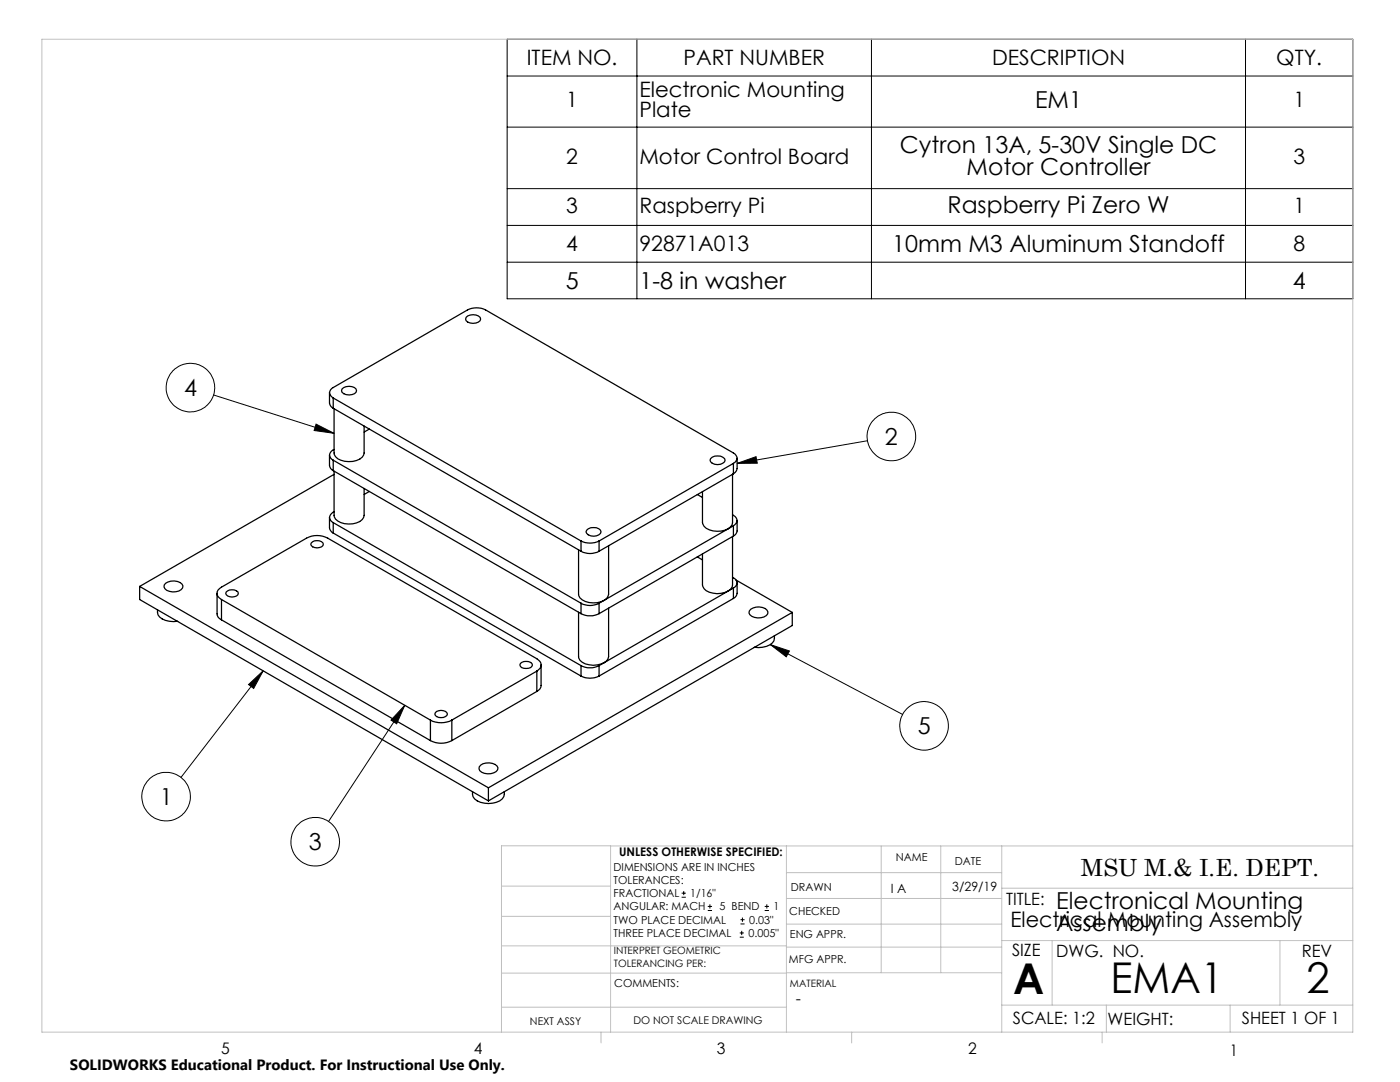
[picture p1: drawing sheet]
<svg xmlns="http://www.w3.org/2000/svg" width="279mm" height="216mm" viewBox="0 0 279 216" stroke-linecap="round" stroke-linejoin="round" font-family="sans-serif">
<g fill="none" stroke="#000" stroke-width=".2">
<path d="M101.2 7.8h168.8v51.8h-168.8zM101.2 15.2h168.8M127.1 7.8v51.8M173.9 7.8v51.8M248.6 7.8v51.8M101.2 25.4h168.8M101.2 37.6h168.8M101.2 45h168.8M101.2 52.3h168.8M42.6 78.8l24.1 7.7M63.1 84.6l3.6 1.9-4-.6zM147.1 92.5l3.8-1.4 .2 1.3z"/>
<path d="M173.1 87.9l-26 4.6M49.6 136.6l2.9-2.8-1.9 3.6zM52.5 133.8l-16.4 21.3M153.7 128.6l3.9 1.3-.7 1.2zM153.7 128.6l26.4 14M80.8 140.7l-15.2 23.2M80.8 140.7l-1.6 3.7-1.2-.7zM136 179h.9M136 178.2h.9M136.5 177.8v.8M141.3 181.7h.8M141.3 180.9h.8"/>
<path d="M141.7 180.4v.9M147.6 187h.8M147.6 186.2h.8M147.8 184.4h.8M147.8 183.5h.8M148 185.7v.9M148.2 183.1v.8M152.6 181.7h.9M152.6 180.9h.9M153 180.4v.9"/>
<circle cx="38" cy="77.3" r="4.8"/>
<circle cx="177.9" cy="87.1" r="4.9"/>
<circle cx="33.1" cy="159" r="4.9"/>
<circle cx="184.4" cy="144.8" r="4.8"/>
<circle cx="62.9" cy="168" r="4.9"/>
</g>
<g fill="none" stroke="#c0c0c0" stroke-width=".2">
<path d="M8.4 7.8h261.6v198.2h-261.6zM100.1 176.8h21.7M121.8 168.8v37.2M157 168.8v37.2M157 179.3h42.9M157 174.1h42.9M175.9 168.8v25.3M187.7 168.8v25.3M199.9 177.2h70.1M199.9 168.8v37.2M270 168.8h-169.9v37.2M100.1 194.2h56.9"/>
<path d="M100.1 188.7h56.9M100.1 182.8h21.7M157 194.1h42.9M157 184.4h42.9M157 189h42.9M199.9 187.7h70.1M210 187.7v12.9M255.4 187.7v12.9M100.1 201h56.9M119.9 206v2.1M170 206v2.1M199.9 200.6h70.1"/>
<path d="M220 206v2.1M220.8 200.6v5.4M245.5 200.6v5.4"/>
</g>
<path d="M147.1 92.5l3.8-1.4 .2 1.3zM80.8 140.7l-1.6 3.7-1.2-.7zM49.6 136.6l2.9-2.8-1.9 3.6zM63.1 84.6l3.6 1.9-4-.6zM153.7 128.6l3.9 1.3-.7 1.2z" fill="#000"/>
<g fill="none" stroke="#000" stroke-width=".25">
<path d="M65.8 78.4v2a1.32 1.32 0 0 0 .7 1.1M66.5 79.4a1.1 1.1 0 0 1-.7-1 1.1 1.1 0 0 1 .7-1.1l26.8-15.5a4 4 0 0 1 3.6 0l49.5 28.6a1.1 1.1 0 0 1 .7 1 1.1 1.1 0 0 1-.7 1.1M66.5 79.4l49.5 28.5M66.5 79.4v2.1M68.3 77.6a2.1 2.1 0 0 1 2.7 0l.2 .4a1.81 1.81 0 0 1-2.9 .3l-.1-.3zM93 63.3a2.1 2.1 0 0 1 2.8 0l.1 .4a1.81 1.81 0 0 1-2.9 .3l-.1-.3zM65.8 90.8v2.1a1.32 1.32 0 0 0 .7 1M66.5 91.8v2.1M66.5 81.5l49.5 28.5M66.5 91.8l49.5 28.6M66.5 93.9l49.5 28.5M66.7 81.6v8.8a1.7 1.7 0 0 0 1.3 1.4 4.3 4.3 0 0 0 4.3-.6l.4-.8v-5.4"/>
<path d="M66.7 94v8.8a2.56 2.56 0 0 0 2.9 1.8 2.66 2.66 0 0 0 3.1-1.8v-5.3M66.7 89.7a1.13 1.13 0 0 0-.9 1 1.13 1.13 0 0 0 .7 1.1M66.7 94.7l-38.8 22.3M73.7 85.6l-1 .6M73.7 98.1l-1 .6M139.2 98.7l1 .6M141.8 91.5a2.1 2.1 0 0 1 2.8 0l.1 .3a1.72 1.72 0 0 1-3 0zM146.2 94.6v9.7a2.66 2.66 0 0 1-3.1 1.7 2.56 2.56 0 0 1-2.9-1.7v-6.2M146.4 92.5l-26.8 15.4M146.4 92.5v2M146.4 94.5l-26.8 15.5M147.1 91.4v2.1a1.45 1.45 0 0 1-.7 1"/>
<path d="M27.9 117v2.6l69.6 40.2M27.9 117l69.6 40.2M33.1 116.4a2.72 2.72 0 0 1 3.2 .2l.2 .3a1.91 1.91 0 0 1-2.7 1.1 1.09 1.09 0 0 1-1-1.3zM43.3 118.4v4.1a1.32 1.32 0 0 0 .9 1.2M44.2 119.6a1.31 1.31 0 0 1-.9-1.2 1.31 1.31 0 0 1 .9-1.2l17-9.8a4.5 4.5 0 0 1 4.2 0l41.7 24a1.32 1.32 0 0 1 .9 1.3 1.32 1.32 0 0 1-.9 1.2M44.2 119.6l41.7 24.1M44.2 119.6v4.1M45.2 118.1a1.81 1.81 0 0 1 2.3 0l.1 .3a1.2 1.2 0 0 1-1.8 .7l-.6-.4-.2-.3zM62.1 108.3a1.55 1.55 0 0 1 2.4 .3 1.2 1.2 0 0 1-1.7 .7l-.7-.4-.1-.3zM65.8 103.3v2l.2 .6 .5 .5M66.5 104.3v2.1M66.5 104.3l49.5 28.5"/>
<path d="M66.5 106.4l49.5 28.5M66.7 102.1a1.13 1.13 0 0 0-.9 1 1.13 1.13 0 0 0 .7 1.2M116 107.9a4 4 0 0 0 3.6 0M116 110a3.8 3.8 0 0 0 3.6 0M116 107.9v2.1M117.1 105.8a2.05 2.05 0 0 1 2.7 0l.1 .3a1.72 1.72 0 0 1-3 0zM119.6 107.9v2.1M121.5 108.9v9.7a2.66 2.66 0 0 1-3.1 1.7 2.56 2.56 0 0 1-2.9-1.7v-8.9M139.2 111.1l1 .6M146.2 107.1v9.6a1.8 1.8 0 0 1-1.5 1.5 4.3 4.3 0 0 1-4.2-.7l-.3-.8v-6.2M146.2 102.7a1.16 1.16 0 0 1 .9 1.1 1.16 1.16 0 0 1-.7 1.1M146.2 115.2a1.13 1.13 0 0 1 .9 1 1.13 1.13 0 0 1-.7 1.1"/>
<path d="M146.4 104.9v2.1M146.4 117.3v2.1M146.4 104.9l-26.8 15.5M146.4 107l-26.8 15.4M146.4 117.3l-26.8 15.5M146.4 119.4l-26.8 15.5M146.9 115.7l11.2 6.5M147.1 103.9v2a1.32 1.32 0 0 1-.7 1.1M147.1 116.3v2.1a1.32 1.32 0 0 1-.7 1M31.4 121.7a1.79 1.79 0 0 0 1.6 2.1l1.6 .2h.9M44.2 123.7l41.7 24.1M103.9 132.4a1.59 1.59 0 0 1 2.4 .3 1.49 1.49 0 0 1-2.4 .3l-.1-.3z"/>
<path d="M107.1 133.9l-16.9 9.8M107.1 133.9v4.1M107.1 138l-16.9 9.8M108 132.7v4.1a1.36 1.36 0 0 1-.9 1.2M116 120.4a3.8 3.8 0 0 0 3.6 0M116 122.4a4 4 0 0 0 3.6 0M116 132.8a4 4 0 0 0 3.6 0M116 134.9a4 4 0 0 0 3.6 0M116 120.4v2M116 132.8v2.1M119.6 120.4v2M119.6 132.8v2.1"/>
<path d="M121.5 121.4v9.6a1.79 1.79 0 0 1-1.6 1.5 4.3 4.3 0 0 1-4.2-.7l-.2-.8v-8.8M149.8 121.6a2.68 2.68 0 0 1 3.3 .1l.1 .4a1.27 1.27 0 0 1-1.3 1.2 2.21 2.21 0 0 1-2.4-1v-.4zM154.6 126.9a1.79 1.79 0 0 1-1.6 2.1l-1.6 .2h-.9M158.1 122.2l-60.6 35M158.1 122.2v2.6l-60.6 35M85.9 143.7a4.6 4.6 0 0 0 4.3 0M85.9 147.8a4.6 4.6 0 0 0 4.3 0M85.9 143.7v4.1M86.9 142.2a1.53 1.53 0 0 1 2.4 .3 1.46 1.46 0 0 1-2.5 0zM90.2 143.7v4.1M94.3 158a1.82 1.82 0 0 0 1.6 2.1 4.7 4.7 0 0 0 4.3-.7l.3-.4 .1-1M95.9 152.7a2.72 2.72 0 0 1 3.3 .2l.2 .3a1.35 1.35 0 0 1-1.4 1.2 2.13 2.13 0 0 1-2.4-1v-.4z"/>
<path d="M97.5 157.2v2.6"/>
</g>
<g font-size="8.5">
<text x="202.2" y="198.3">A</text>
<text x="221.6" y="198.1">EMA1</text>
<text x="260.8" y="198.1">2</text>
</g>
<g font-size="4.7">
<text x="206.6" y="21.5">EM1</text>
<text x="179.6" y="30.5">Cytron 13A, 5-30V Single DC</text>
<text x="192.9" y="35">Motor Controller</text>
<text x="189.1" y="42.5">Raspberry Pi Zero W</text>
<text x="178.1" y="50.3">10mm M3 Aluminum Standoff</text>
<text x="112.9" y="57.6">5</text>
<text x="127.6" y="57.6">1-8 in washer</text>
<text x="258" y="57.6">4</text>
<text x="36.7" y="79">4</text>
<text x="176.6" y="88.7">2</text>
<text x="183.1" y="146.5">5</text>
<text x="31.9" y="160.6">1</text>
<text x="61.6" y="169.6">3</text>
<text x="215.7" y="174.7">MSU M.&amp; I.E. DEPT.</text>
<text x="210.8" y="181.3">Electronical Mounting</text>
<text x="210.8" y="185.8">Assembly</text>
</g>
<g font-size="4.2">
<text x="105.1" y="13">ITEM NO.</text>
<text x="136.4" y="13">PART NUMBER</text>
<text x="198" y="13">DESCRIPTION</text>
<text x="254.7" y="13">QTY.</text>
<text x="113" y="21.4">1</text>
<text x="127.6" y="19.3">Electronic Mounting</text>
<text x="127.6" y="23.4">Plate</text>
<text x="258.1" y="21.4">1</text>
<text x="113" y="32.6">2</text>
<text x="127.6" y="32.6">Motor Control Board</text>
<text x="258.1" y="32.6">3</text>
<text x="113" y="42.4">3</text>
<text x="127.6" y="42.4">Raspberry Pi</text>
<text x="258.1" y="42.4">1</text>
<text x="113" y="50.1">4</text>
<text x="127.6" y="50.1">92871A013</text>
<text x="258.1" y="50.1">8</text>
<text x="201.7" y="184.9">Electrical Mounting Assembly</text>
</g>
<g font-size="3.4">
<text x="200.8" y="180.5">TITLE:</text>
<text x="202" y="190.8">SIZE</text>
<text x="210.8" y="190.9">DWG. NO.</text>
<text x="259.8" y="191">REV</text>
<text x="202.1" y="204.4">SCALE: 1:2</text>
<text x="221" y="204.5">WEIGHT:</text>
<text x="247.8" y="204.4">SHEET 1 OF 1</text>
</g>
<g font-size="3.2">
<text x="158.8" y="200.4">-</text>
<text x="44.2" y="210.4">5</text>
<text x="94.6" y="210.3">4</text>
<text x="143.1" y="210.4">3</text>
<text x="193.2" y="210.3">2</text>
<text x="245.4" y="210.6">1</text>
</g>
<text font-size="3" x="14" y="213.5">SOLIDWORKS Educational Product. For Instructional Use Only.</text>
<g font-size="2.5">
<text x="177.8" y="178.2">I A</text>
<text x="190.1" y="177.8">3/29/19</text>
</g>
<text font-size="2.4" x="123.6" y="170.8">UNLESS OTHERWISE SPECIFIED:</text>
<g font-size="2.2">
<text x="122.5" y="173.7">DIMENSIONS ARE IN INCHES</text>
<text x="178.8" y="171.8">NAME</text>
<text x="190.6" y="172.5">DATE</text>
<text x="122.5" y="176.4">TOLERANCES:</text>
<text x="122.5" y="179">FRACTIONAL</text>
<text x="137.8" y="179">1/16&quot;</text>
<text x="157.8" y="177.8">DRAWN</text>
<text x="122.5" y="184.3">TWO PLACE DECIMAL</text>
<text x="122.5" y="181.7">ANGULAR: MACH</text>
<text x="143.6" y="181.7">5 BEND</text>
<text x="149.5" y="184.3">0.03&quot;</text>
<text x="154.4" y="181.7">1</text>
<text x="157.5" y="182.5">CHECKED</text>
<text x="122.5" y="187">THREE PLACE DECIMAL</text>
<text x="149.4" y="187">0.005&quot;</text>
<text x="157.6" y="187.2">ENG APPR.</text>
<text x="122.6" y="197">COMMENTS:</text>
<text x="157.4" y="192.2">MFG APPR.</text>
</g>
<g font-size="2.1">
<text x="105.8" y="204.5">NEXT ASSY</text>
<text x="126.4" y="204.3">DO NOT SCALE DRAWING</text>
</g>
<g font-size="2">
<text x="122.5" y="190.4">INTERPRET GEOMETRIC</text>
<text x="122.5" y="192.9">TOLERANCING PER:</text>
<text x="157.7" y="197">MATERIAL</text>
</g>
</svg>
